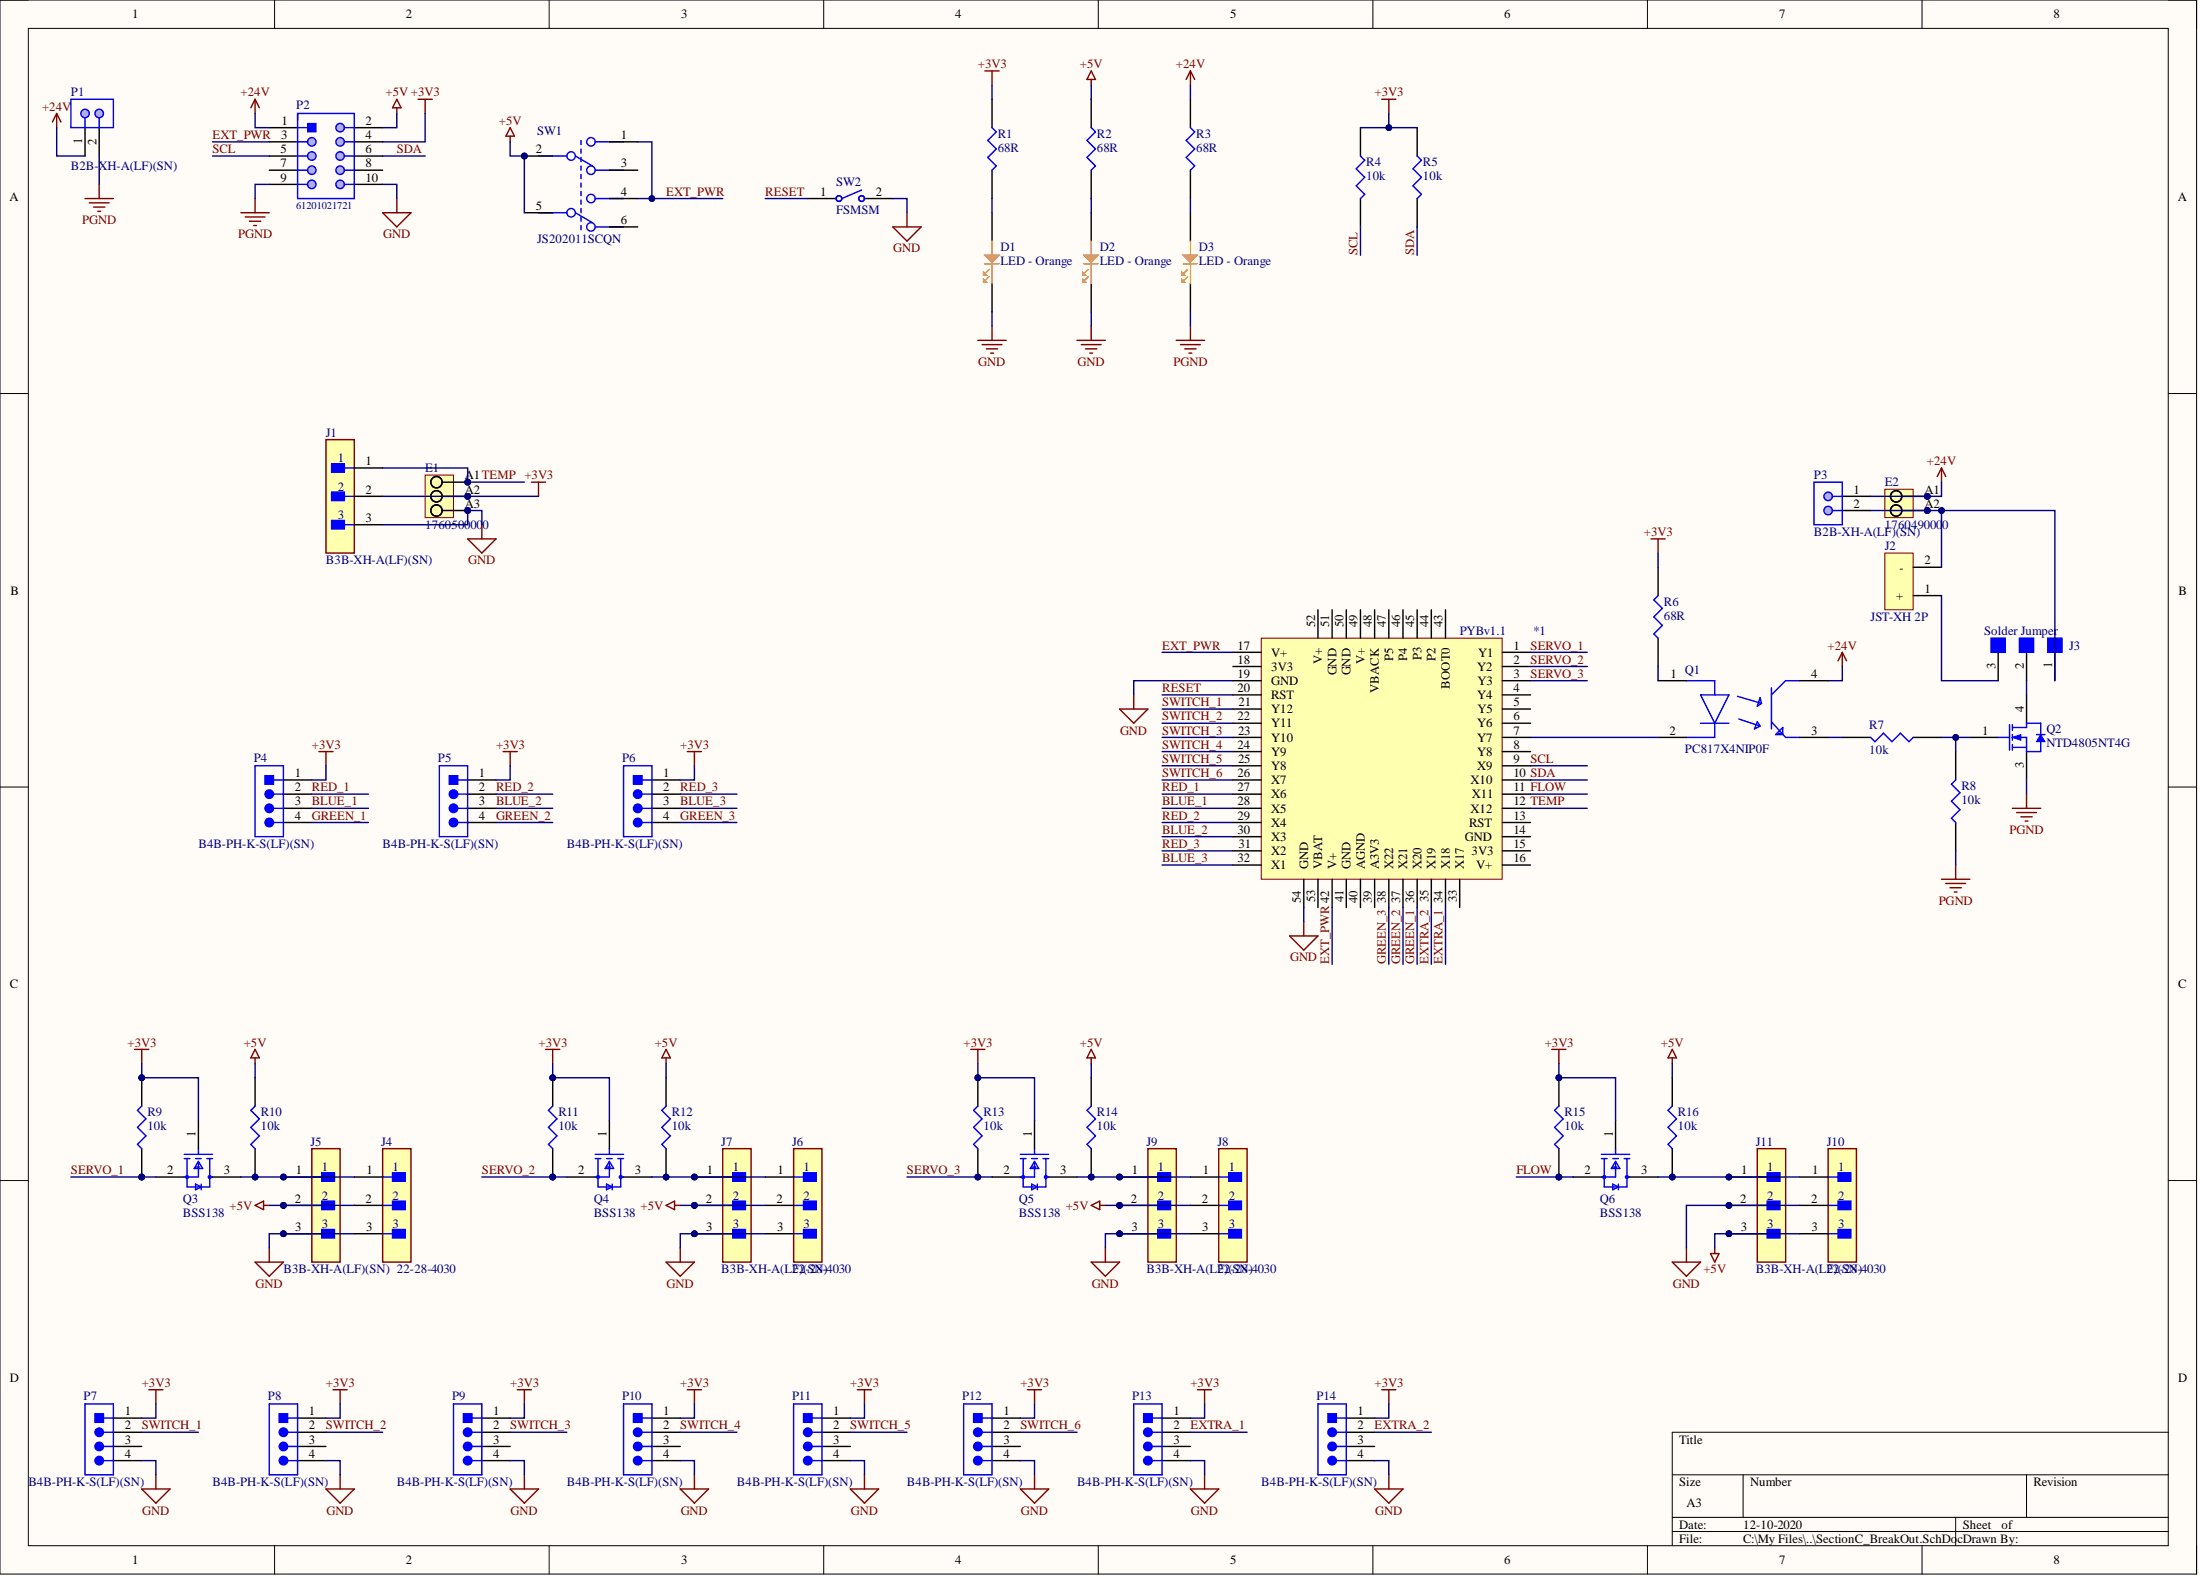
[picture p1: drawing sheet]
# Altium project SectionC_BreakOut.PrjPcb
1 sheet, 55 parts. Net scope: global (net labels, ports and power ports of the same name join across sheets).
Board file: SectionC_BreakOut.PcbDoc

## Sheet SectionC_BreakOut.SchDoc
size A3

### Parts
*1  PYBv1.1  [PYBv1.1]
D1  LED - Orange  [LED0603-Orange]
D2  LED - Orange  [LED0603-Orange]
D3  LED - Orange  [LED0603-Orange]
E1  1760500000  [PM_5_08_90_03]
E2  1760490000  [PM_5_08_90_02]
J1  B3B-XH-A(LF)(SN)  [FP-B3B-XH-A_LF_SN-MFG]
J2  JST-XH 2P  [JST-XH 2P]
J3  Solder Jumper  [Solder Jumper]
J4  22-28-4030  [FP-22-28-4030-MFG]
J5  B3B-XH-A(LF)(SN)  [FP-B3B-XH-A_LF_SN-MFG]
J6  22-28-4030  [FP-22-28-4030-MFG]
J7  B3B-XH-A(LF)(SN)  [FP-B3B-XH-A_LF_SN-MFG]
J8  22-28-4030  [FP-22-28-4030-MFG]
J9  B3B-XH-A(LF)(SN)  [FP-B3B-XH-A_LF_SN-MFG]
J10  22-28-4030  [FP-22-28-4030-MFG]
J11  B3B-XH-A(LF)(SN)  [FP-B3B-XH-A_LF_SN-MFG]
P1  B2B-XH-A(LF)(SN)  [JST-B2B-XH-A_V]
P2  61201021721  [61201021721]
P3  B2B-XH-A(LF)(SN)  [JST-B2B-XH-A_V]
P4  B4B-PH-K-S(LF)(SN)  [JST-B4B-PH-K-S_V]
P5  B4B-PH-K-S(LF)(SN)  [JST-B4B-PH-K-S_V]
P6  B4B-PH-K-S(LF)(SN)  [JST-B4B-PH-K-S_V]
P7  B4B-PH-K-S(LF)(SN)  [JST-B4B-PH-K-S_V]
P8  B4B-PH-K-S(LF)(SN)  [JST-B4B-PH-K-S_V]
P9  B4B-PH-K-S(LF)(SN)  [JST-B4B-PH-K-S_V]
P10  B4B-PH-K-S(LF)(SN)  [JST-B4B-PH-K-S_V]
P11  B4B-PH-K-S(LF)(SN)  [JST-B4B-PH-K-S_V]
P12  B4B-PH-K-S(LF)(SN)  [JST-B4B-PH-K-S_V]
P13  B4B-PH-K-S(LF)(SN)  [JST-B4B-PH-K-S_V]
P14  B4B-PH-K-S(LF)(SN)  [JST-B4B-PH-K-S_V]
Q1  PC817X4NIP0F  [FP-PC817X4NIP0F-MFG]
Q2  NTD4805NT4G  [ONSC-DPAK-3-369AA-01_V]
Q3  BSS138  [FP-318-08-IPC_B]
Q4  BSS138  [FP-318-08-IPC_B]
Q5  BSS138  [FP-318-08-IPC_B]
Q6  BSS138  [FP-318-08-IPC_B]
R1  68R  [68R 0603]
R2  68R  [68R 0603]
R3  68R  [68R 0603]
R4  10k  [10k R0603]
R5  10k  [10k R0603]
R6  68R  [68R 0603]
R7  10k  [10k R0603]
R8  10k  [10k R0603]
R9  10k  [10k R0603]
R10  10k  [10k R0603]
R11  10k  [10k R0603]
R12  10k  [10k R0603]
R13  10k  [10k R0603]
R14  10k  [10k R0603]
R15  10k  [10k R0603]
R16  10k  [10k R0603]
SW1  JS202011SCQN  [FP-JS202011SCQN-MFG]
SW2  FSMSM  [TECO-FSMSM-2_V]

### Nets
+3V3: E1.A2 J1.2 P2.4 P4.1 P5.1 P6.1 P7.1 P8.1 P9.1 P10.1 P11.1 P12.1 P13.1 P14.1 Q3.1(G) Q4.1(G) Q5.1(G) Q6.1(G) R1.1 R4.1 R5.1 R6.2 R9.2 R11.2 R13.2 R15.2
+5V: J4.2 J5.2 J6.2 J7.2 J8.2 J9.2 J10.3 J11.3 P2.2 R2.1 R10.2 R12.2 R14.2 R16.2 SW1.2 SW1.5
+24V: E2.A1 P1.1 P2.1 P3.1 Q1.4(C) R3.1
GND: *1.19(GND) *1.54(GND) D1.1(Cathode) D2.1(Cathode) E1.A3 J1.3 J4.3 J5.3 J6.3 J7.3 J8.3 J9.3 J10.2 J11.2 P2.10 P7.4 P8.4 P9.4 P10.4 P11.4 P12.4 P13.4 P14.4 SW2.2
PGND: D3.1(Cathode) P1.2 P2.9 Q2.3(S) R8.1
BLUE_1: *1.28(X5) P4.3
BLUE_2: *1.30(X3) P5.3
BLUE_3: *1.32(X1) P6.3
EXT_PWR: *1.17(V+) *1.42(V+) P2.3 SW1.1 SW1.4
EXTRA_1: *1.34(X18) P13.2
EXTRA_2: *1.35(X19) P14.2
FLOW: *1.11(X11) Q6.2(S) R15.1
GREEN_1: *1.36(X20) P4.4
GREEN_2: *1.37(X21) P5.4
GREEN_3: *1.38(X22) P6.4
RED_1: *1.27(X6) P4.2
RED_2: *1.29(X4) P5.2
RED_3: *1.31(X2) P6.2
RESET: *1.20(RST) SW2.1
SCL: *1.9(X9) P2.5 R4.2
SDA: *1.10(X10) P2.6 R5.2
SERVO_1: *1.1(Y1) Q3.2(S) R9.1
SERVO_2: *1.2(Y2) Q4.2(S) R11.1
SERVO_3: *1.3(Y3) Q5.2(S) R13.1
SWITCH_1: *1.21(Y12) P7.2
SWITCH_2: *1.22(Y11) P8.2
SWITCH_3: *1.23(Y10) P9.2
SWITCH_4: *1.24(Y9) P10.2
SWITCH_5: *1.25(Y8) P11.2
SWITCH_6: *1.26(X7) P12.2
TEMP: *1.12(X12) E1.A1 J1.1
Net*1_7: *1.7(Y7) Q1.2(C)
NetD1_2: D1.2(Anode) R1.2
NetD2_2: D2.2(Anode) R2.2
NetD3_2: D3.2(Anode) R3.2
NetE2_A2: E2.A2 J2.2(-) J3.1 P3.2
NetJ2_1: J2.1(+) J3.3
NetJ3_2: J3.2 Q2.4(D)
NetJ4_1: J4.1 J5.1 Q3.3(D) R10.1
NetJ6_1: J6.1 J7.1 Q4.3(D) R12.1
NetJ8_1: J8.1 J9.1 Q5.3(D) R14.1
NetJ10_1: J10.1 J11.1 Q6.3(D) R16.1
NetQ1_1: Q1.1(A) R6.1
NetQ1_3: Q1.3(E) R7.2
NetQ2_1: Q2.1(G) R7.1 R8.2

Not connected (* = marked no-connect by the designer): *1 4(Y4) 5(Y5) 6(Y6) 8(Y8) 13(RST) 14(GND) 15(3V3) 16(V+) 18(3V3) 33(X17) 39(A3V3) 40(AGND) 41(GND) 43(BOOT0) 44(P2) 45(P3) 46(P4) 47(P5) 48(VBACK) 49(V+) 50(GND) 51(GND) 52(V+) 53(VBAT); P2 7 8; P7 3; P8 3; P9 3; P10 3; P11 3; P12 3; P13 3; P14 3; SW1 3 6
